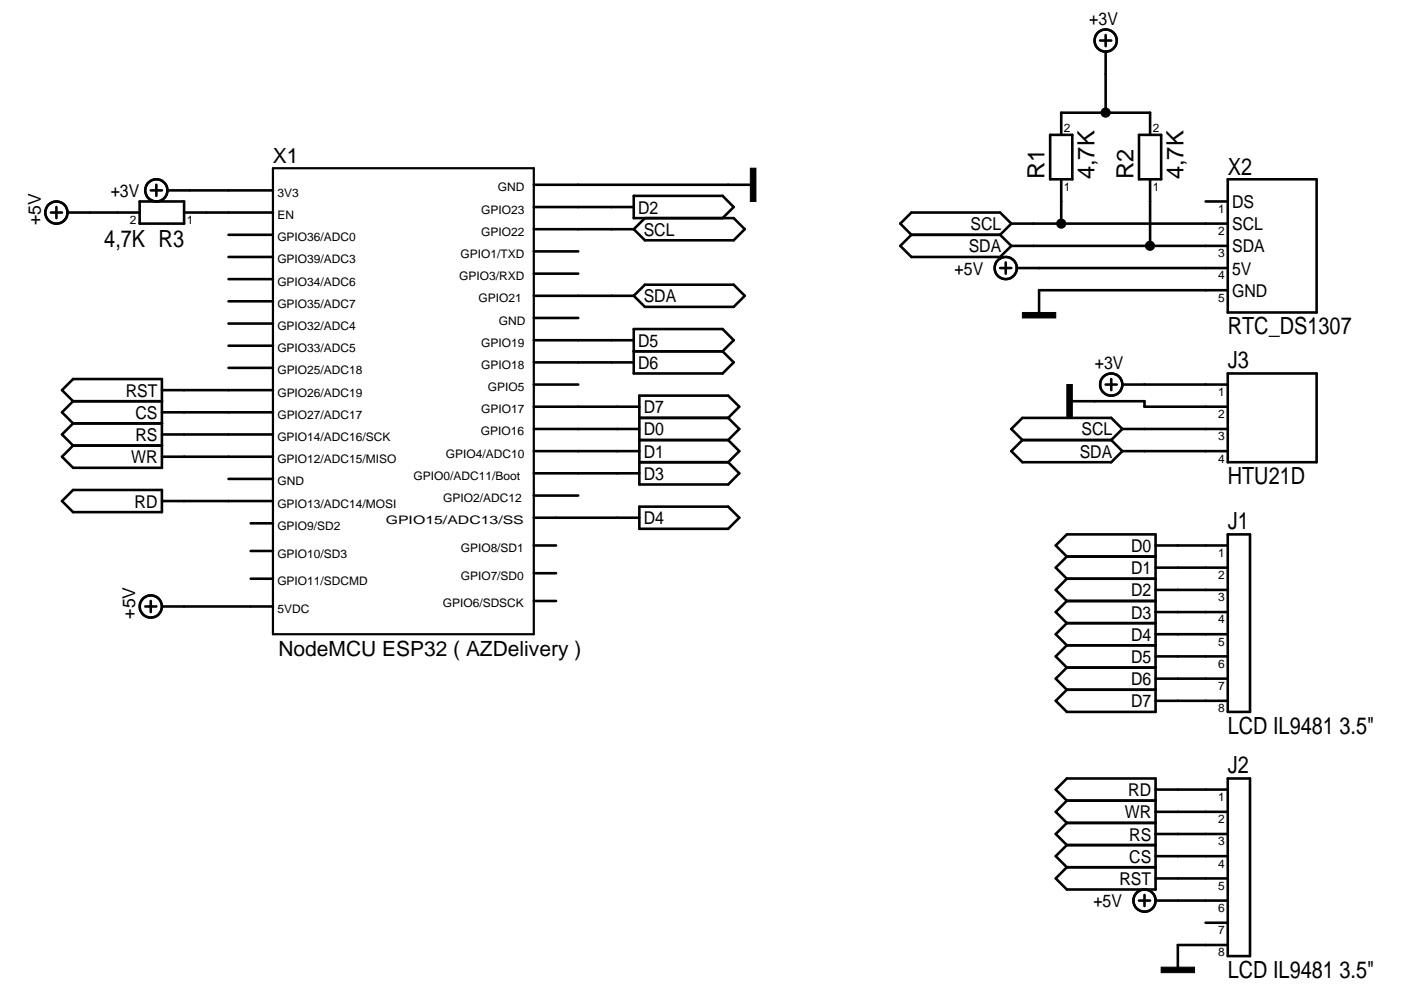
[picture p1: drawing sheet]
<svg xmlns="http://www.w3.org/2000/svg" width="297mm" height="210mm" viewBox="0 0 297 210" stroke-linecap="round" stroke-linejoin="round" font-family="sans-serif">
<g fill="none" stroke="#000" stroke-width=".55">
<path d="M233.2 8.6h2.4M234.4 7.4v2.4M234.4 10.9v13M33.1 39.2v2.3M113.2 39.2h45.9M222.7 28.6h4.7v9.4h-4.7zM225 28.6v-4.7h18.8v4.7M225 38v9.4M241.5 28.6h4.7v9.4h-4.7zM243.8 38v14.1M260.3 38h18.8v28.3h-18.8zM10.8 45.1h2.3"/>
<path d="M12 43.9v2.3M14.3 45.1h15.3M29.6 42.7h9.4v4.7h-9.4zM32 40.4h2.3M35.5 40.4h22.4M39 45.1h18.9M48.5 49.8h9.4M48.5 54.5h9.4M48.5 59.2h9.4M113.2 48.6h21.2M113.2 43.9h21.2M113.2 58h9.4"/>
<path d="M113.2 53.3h9.4M136.7 46.2l-2.3 2.4M153.2 46.2l2.4-2.3-2.4-2.4h-18.8v4.7h21.2l2.3 2.4-2.3 2.3h-18.9l-2.3-2.3M193.2 49.8h18.8M193.2 49.8l-2.3 2.3 2.3 2.4h18.8l2.4-2.4M212 56.8h2.4M212 49.8l2.4 2.3M213.2 55.6v2.4M214.4 47.4l-2.4-2.3h-18.8l-2.3 2.3 2.3 2.4M214.4 47.4h45.9M214.4 47.4l-2.4 2.4M214.4 52.1h45.9"/>
<path d="M215.6 56.8h44.7M255.6 42.7h4.7M48.5 78h9.4M48.5 73.3h9.4M48.5 68.6h9.4M48.5 63.9h9.4M113.2 62.7h21.2M113.2 76.8h21.2M113.2 72.1h21.2M113.2 67.4h9.4M134.4 69.8h18.8l2.4 2.3-2.4 2.4 2.4 2.3-2.4 2.4h-18.8zM134.4 62.7l2.3-2.3h18.9l2.3 2.3-2.3 2.4h-18.9z"/>
<path d="M134.4 74.5h18.8M260.3 79.2h18.8v18.8h-18.8zM260.3 61.5h-40v4.8M15.5 85.1h18.8M15.5 85.1l-2.4-2.4 2.4-2.3h18.8v18.8h-18.8l-2.4-2.4 2.4-2.3M15.5 85.1l-2.4 2.3 2.4 2.4M15.5 89.8h18.8M15.5 89.8l-2.4 2.3 2.4 2.4M15.5 94.5h18.8M34.3 82.7h23.6M34.3 87.4h23.6M34.3 92.1h23.6"/>
<path d="M34.3 96.8h23.6M113.2 91h22.4M113.2 95.7h22.4M113.2 81.5h9.4M113.2 86.2h22.4M135.6 88.6h18.8M135.6 93.3h18.8M135.6 98h18.8M154.4 88.6l2.3-2.4-2.3-2.3h-18.8v18.8h18.8l2.3-2.3-2.3-2.4M154.4 93.3l2.3 2.4-2.3 2.3M154.4 88.6l2.3 2.4-2.3 2.3M216.8 93.3h18.8"/>
<path d="M216.8 93.3l-2.4 2.4 2.4 2.3h18.8l2.4-2.3M227.4 85.1h15.3v1.1h17.6M234.4 81.5h2.4M235.6 93.3l2.4 2.4M235.6 80.4v2.3M238 91h22.3M238 91l-2.4-2.4h-18.8l-2.4 2.4 2.4 2.3M238 91l-2.4 2.3M238 95.7h22.3M238 81.5h22.3M15.5 103.9h18.8v4.7h-18.8l-2.4-2.4zM34.3 106.2h23.6"/>
<path d="M48.5 101.5h9.4M53.1 111h4.8M53.1 116.8h4.8M113.2 109.8h22.4M113.2 100.4h22.4M113.2 115.7h4.7M113.2 105.1h9.4M135.6 107.4h18.8l2.3 2.4-2.3 2.3h-18.8zM226.2 118l-2.4-2.3 2.4-2.4h18.8v37.6h-18.8l-2.4-2.3 2.4-2.4M226.2 118h18.8M226.2 118l-2.4 2.4 2.4 2.3M245 115.7h15.3"/>
<path d="M260.3 113.3h4.7v37.6h-4.7zM30.8 128.6h2.3M32 127.4v2.4M34.3 128.6h23.6M53.1 122.7h4.8M113.2 127.4h4.7M113.2 121.5h4.7M226.2 136.8h18.8M226.2 136.8l-2.4 2.4 2.4 2.3M226.2 132.1h18.8M226.2 132.1l-2.4 2.4 2.4 2.3M226.2 127.4h18.8"/>
<path d="M226.2 127.4l-2.4 2.4 2.4 2.3M226.2 122.7h18.8M226.2 122.7l-2.4 2.4 2.4 2.3M245 139.2h15.3M245 134.5h15.3M245 129.8h15.3M245 125.1h15.3M245 120.4h15.3M226.2 141.5h18.8M226.2 141.5l-2.4 2.4 2.4 2.3M226.2 146.2h18.8M245 143.9h15.3"/>
<path d="M245 148.6h15.3M226.2 169.8l-2.4-2.4 2.4-2.3h18.8v23.5h-18.8l-2.4-2.4 2.4-2.3M226.2 179.2h18.8M226.2 179.2l-2.4 2.3 2.4 2.4M226.2 174.5h18.8M226.2 174.5l-2.4 2.3 2.4 2.4M226.2 169.8h18.8M226.2 169.8l-2.4 2.3 2.4 2.4M245 176.8h15.3M245 172.1h15.3M245 167.4h15.3M260.3 165.1h4.7v37.6h-4.7z"/>
<path d="M226.2 183.9h18.8M241.5 190.9h2.3M242.4 188.6a2.36 2.36 0 0 0-2.1 2.5 2.36 2.36 0 0 0 2.4 2.2 2.36 2.36 0 0 0 2.3-2.4M242.7 189.8v2.3M242.8 188.6a2.35 2.35 0 0 1 2.2 2.3M245 190.9h15.3M245 186.2h15.3M245 181.5h15.3M255.6 195.6h4.7M260.3 200.4h-10.6v4.7"/>
<circle cx="234.4" cy="8.6" r="2.35"/>
<circle cx="12" cy="45.1" r="2.35"/>
<circle cx="33.2" cy="40.4" r="2.34"/>
<circle cx="213.2" cy="56.8" r="2.34"/>
<circle cx="235.6" cy="81.5" r="2.36"/>
<circle cx="32" cy="128.6" r="2.36"/>
</g>
<path d="M159.1 35.7h1.2v7h-1.2zM216.8 66.3h7v1.1h-7zM226.2 81.5h1.2v7.1h-1.2zM246.2 205.1h7.1v1.1h-7.1z" fill="#000" stroke="#000" stroke-width=".21"/>
<path d="M57.9 35.7h55.3v98.8h-55.3z" fill="none" stroke="#000" stroke-width=".47"/>
<g fill="#000">
<circle cx="234.4" cy="23.9" r="1.08"/>
<circle cx="225" cy="47.4" r="1.08"/>
<circle cx="243.8" cy="52.1" r="1.08"/>
</g>
<g font-size="5">
<text x="221.5" y="38" transform="rotate(-90 221.5 38)">R1</text>
<text x="232.1" y="38" transform="rotate(-90 232.1 38)">4,7K</text>
<text x="240.3" y="38" transform="rotate(-90 240.3 38)">R2</text>
<text x="250.9" y="38" transform="rotate(-90 250.9 38)">4,7K</text>
<text x="260.3" y="37.1">X2</text>
<text x="22.1" y="52.3">4,7K R3</text>
<text x="260.3" y="70.9">RTC_DS1307</text>
<text x="260.3" y="78">J3</text>
<text x="260.3" y="102.7">HTU21D</text>
<text x="260.3" y="112.1">J1</text>
<text x="260.3" y="155.7">LCD IL9481 3.5&quot;</text>
<text x="260.3" y="163.9">J2</text>
<text x="260.3" y="207.4">LCD IL9481 3.5&quot;</text>
</g>
<g font-size="4.4">
<text x="57.9" y="34.5">X1</text>
<text x="59" y="139.2">NodeMCU ESP32 ( AZDelivery )</text>
</g>
<g font-size="3.7">
<text x="230.9" y="5.3">+3V</text>
<text x="23.5" y="41.8">+3V</text>
<text x="8.6" y="47.7" transform="rotate(-90 8.6 47.7)">+5V</text>
<text x="135.3" y="45.3">D2</text>
<text x="261.2" y="44.1">DS</text>
<text x="136.5" y="50">SCL</text>
<text x="205.4" y="53.5">SDA</text>
<text x="205.8" y="48.8">SCL</text>
<text x="261.2" y="53.5">SDA</text>
<text x="261.2" y="48.8">SCL</text>
<text x="202.4" y="58.2">+5V</text>
<text x="261.2" y="58.2">5V</text>
<text x="136.5" y="64.1">SDA</text>
<text x="261.2" y="62.9">GND</text>
<text x="135.3" y="73.5">D5</text>
<text x="135.3" y="78.2">D6</text>
<text x="232.1" y="78.2">+3V</text>
<text x="26.7" y="84.1">RST</text>
<text x="28.7" y="88.8">CS</text>
<text x="136.5" y="87.6">D7</text>
<text x="28.7" y="93.5">RS</text>
<text x="136.5" y="92.3">D0</text>
<text x="229.3" y="92.3">SCL</text>
<text x="27.8" y="98.2">WR</text>
<text x="136.5" y="101.7">D3</text>
<text x="136.5" y="97">D1</text>
<text x="228.9" y="97">SDA</text>
<text x="28.5" y="107.6">RD</text>
<text x="136.5" y="111.2">D4</text>
<text x="239.8" y="117.1">D0</text>
<text x="239.8" y="121.8">D1</text>
<text x="28.7" y="131.2" transform="rotate(-90 28.7 131.2)">+5V</text>
<text x="239.8" y="131.1">D3</text>
<text x="239.8" y="126.4">D2</text>
<text x="239.8" y="135.9">D4</text>
<text x="239.8" y="140.6">D5</text>
<text x="239.8" y="145.3">D6</text>
<text x="239.8" y="150">D7</text>
<text x="238.5" y="173.5">WR</text>
<text x="239.2" y="168.8">RD</text>
<text x="239.4" y="178.2">RS</text>
<text x="239.4" y="182.9">CS</text>
<text x="237.4" y="187.6">RST</text>
<text x="231.8" y="192.3">+5V</text>
</g>
<g font-size="2.5">
<text x="225.6" y="28">2</text>
<text x="244.4" y="28">2</text>
<text x="58.8" y="41.8">3V3</text>
<text x="105.5" y="40.6">GND</text>
<text x="225.6" y="40.4">1</text>
<text x="244.4" y="40.4">1</text>
<text x="27.6" y="47.5">2</text>
<text x="39.6" y="47.5">1</text>
<text x="58.8" y="46.5">EN</text>
<text x="102" y="45.3">GPIO23</text>
<text x="258.3" y="45.1">1</text>
<text x="58.8" y="51.2">GPIO36/ADC0</text>
<text x="102" y="50">GPIO22</text>
<text x="258.3" y="49.8">2</text>
<text x="58.8" y="55.9">GPIO39/ADC3</text>
<text x="97.4" y="59.4">GPIO3/RXD</text>
<text x="97.7" y="54.7">GPIO1/TXD</text>
<text x="258.3" y="59.2">4</text>
<text x="258.3" y="54.5">3</text>
<text x="58.8" y="65.3">GPIO35/ADC7</text>
<text x="58.8" y="60.6">GPIO34/ADC6</text>
<text x="101.5" y="64.1">GPIO21</text>
<text x="258.3" y="63.9">5</text>
<text x="58.8" y="70">GPIO32/ADC4</text>
<text x="105.8" y="68.8">GND</text>
<text x="58.8" y="74.7">GPIO33/ADC5</text>
<text x="102" y="73.5">GPIO19</text>
<text x="58.8" y="79.4">GPIO25/ADC18</text>
<text x="102" y="78.2">GPIO18</text>
<text x="103.4" y="82.9">GPIO5</text>
<text x="258.3" y="83.9">1</text>
<text x="58.8" y="88.8">GPIO27/ADC17</text>
<text x="58.8" y="84.1">GPIO26/ADC19</text>
<text x="102" y="87.6">GPIO17</text>
<text x="258.3" y="88.6">2</text>
<text x="58.8" y="93.5">GPIO14/ADC16/SCK</text>
<text x="101.9" y="92.3">GPIO16</text>
<text x="258.3" y="93.4">3</text>
<text x="58.8" y="98.2">GPIO12/ADC15/MISO</text>
<text x="87.7" y="101.7">GPIO0/ADC11/Boot</text>
<text x="94.5" y="97">GPIO4/ADC10</text>
<text x="258.3" y="98.1">4</text>
<text x="58.8" y="107.6">GPIO13/ADC14/MOSI</text>
<text x="58.8" y="102.9">GND</text>
<text x="94" y="106.4">GPIO2/ADC12</text>
<text x="58.8" y="112.3">GPIO9/SD2</text>
<text x="81.8" y="111.2">GPIO15/ADC13/SS</text>
<text x="58.8" y="118.2">GPIO10/SD3</text>
<text x="97.7" y="117.1">GPIO8/SD1</text>
<text x="258.3" y="118.1">1</text>
<text x="58.8" y="124.1">GPIO11/SDCMD</text>
<text x="97.7" y="122.9">GPIO7/SD0</text>
<text x="258.3" y="122.8">2</text>
<text x="58.8" y="130">5VDC</text>
<text x="93.9" y="128.8">GPIO6/SDSCK</text>
<text x="258.3" y="127.5">3</text>
<text x="258.3" y="136.9">5</text>
<text x="258.3" y="132.2">4</text>
<text x="258.3" y="141.6">6</text>
<text x="258.3" y="146.3">7</text>
<text x="258.3" y="151">8</text>
<text x="258.3" y="169.8">1</text>
<text x="258.3" y="179.2">3</text>
<text x="258.3" y="174.5">2</text>
<text x="258.3" y="183.9">4</text>
<text x="258.3" y="188.6">5</text>
<text x="258.3" y="193.4">6</text>
<text x="258.3" y="202.8">8</text>
<text x="258.3" y="198.1">7</text>
</g>
</svg>
